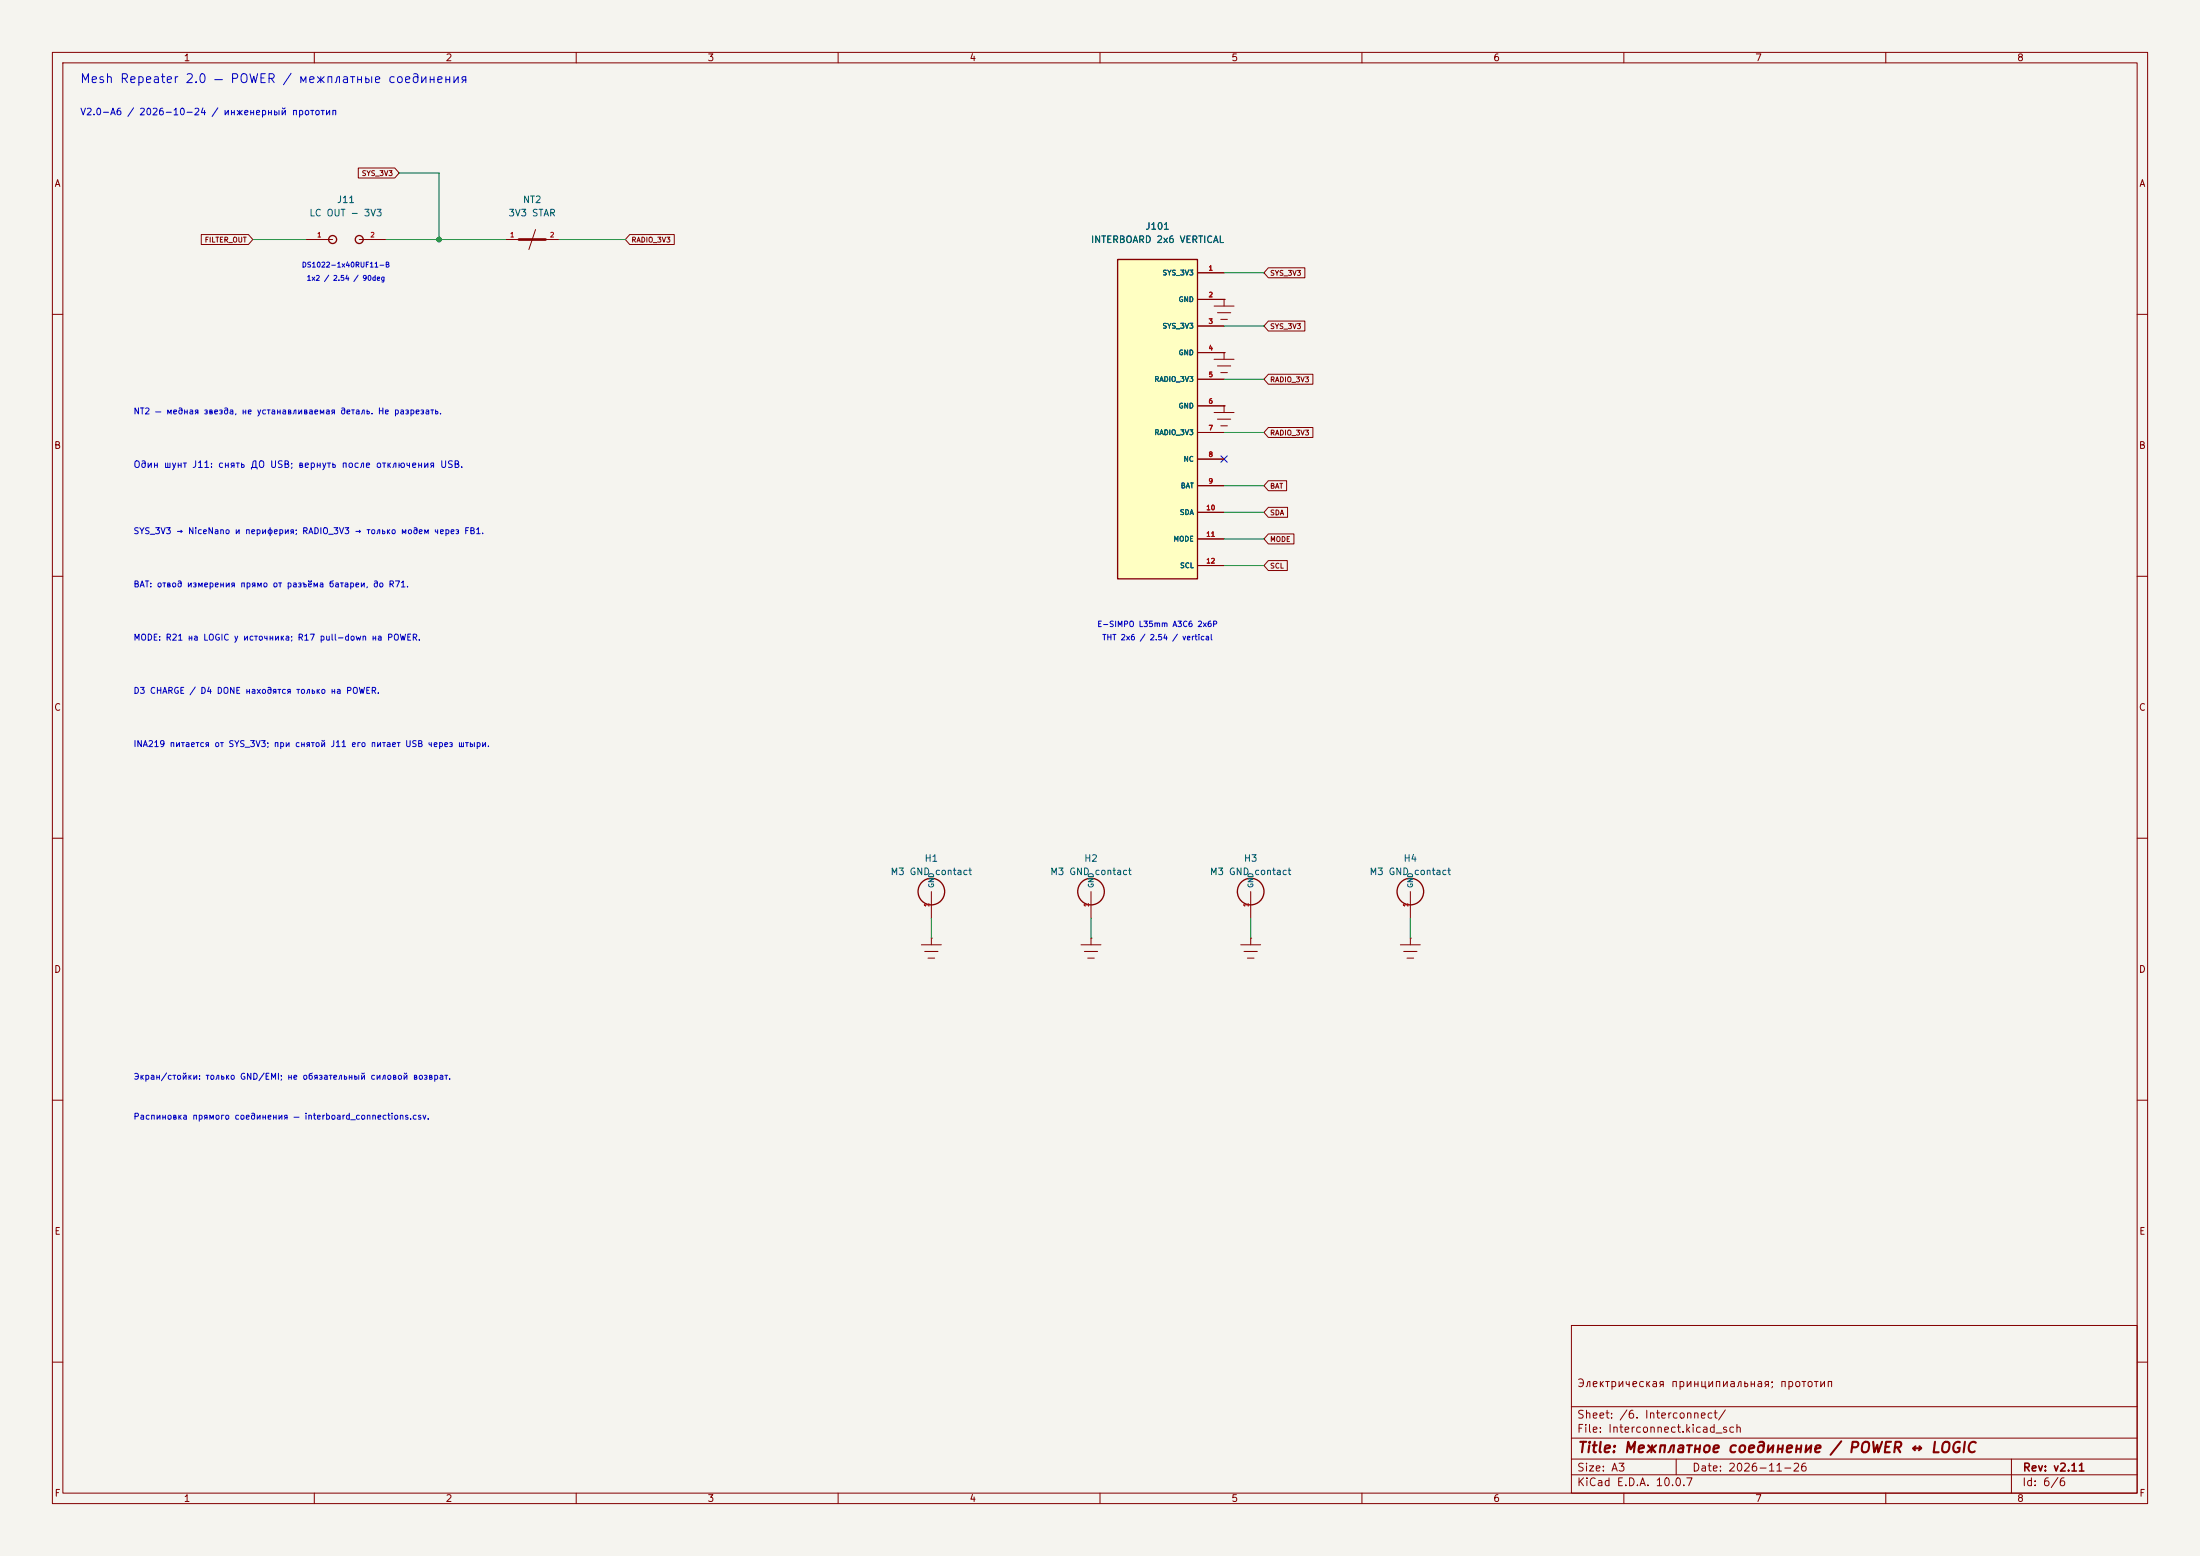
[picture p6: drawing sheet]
<svg xmlns="http://www.w3.org/2000/svg" width="420mm" height="297mm" viewBox="0 0 420 297" stroke-linecap="round" stroke-linejoin="round" font-family="sans-serif">
<path d="M0 0h420v297h-420z" fill="#f5f4ef" stroke="#f5f4ef" stroke-width=".19"/>
<g fill="none" stroke="#840000" stroke-width=".19">
<path d="M10 10h400v277h-400zM12 12h396v273h-396zM60 10v2M110 10v2M160 10v2M210 10v2M260 10v2M310 10v2M360 10v2M68.4 32.1h7l.8 .9-.8 1h-7zM38.4 44.8h9l.9 .9-.9 1h-9zM58.4 45.7h5.1"/>
<path d="M68.6 45.7h5.1M96.5 45.7h2.6M104.1 45.7h2.6M120.2 44.8h8.5v1.9h-8.5l-.8-1zM242.1 51.1h7v1.9h-7l-.8-.9zM10 60h2M242.1 61.3h7v1.9h-7l-.8-1zM242.1 71.4h8.5v1.9h-8.5l-.8-.9zM408 60h2M242.1 96.8h3.7v1.9h-3.7l-.8-.9zM242.1 91.8h3.5v1.9h-3.5l-.8-1zM242.1 81.6h8.5v1.9h-8.5l-.8-.9z"/>
<path d="M10 110h2M242.1 101.9h4.9v1.9h-4.9l-.8-.9zM242.1 107h3.7v1.9h-3.7l-.8-.9zM408 110h2M10 160h2M408 160h2M177.8 179.1h.1M177.8 170.2v5.1M177.8 179.1v1.2M208.3 179.1h.1M208.3 170.2v5.1M208.3 179.1v1.2"/>
<path d="M238.8 179.1h.1M238.8 170.2v5.1M238.8 179.1v1.2M269.2 179.1h.1M269.2 170.2v5.1M269.2 179.1v1.2M175.9 180.3h3.8M176.5 181.6h2.6M177.2 182.9h1.2M206.4 180.3h3.8M207 181.6h2.5M207.6 182.9h1.3"/>
<path d="M236.9 180.3h3.8M237.5 181.6h2.5M238.1 182.9h1.3M267.3 180.3h3.8M268 181.6h2.5M268.6 182.9h1.3M10 210h2M408 210h2M300 253h108v32h-108zM10 260h2M300 278.5h108M300 274.5h108"/>
<path d="M300 268.5h108M320 278.5v3M384 278.5v6.5M408 260h2M60 285v2M110 285v2M160 285v2M210 285v2M260 285v2M300 281.5h108M310 285v2M360 285v2"/>
</g>
<g fill="none" stroke="#840000" stroke-width=".25">
<circle cx="177.8" cy="170.2" r="2.54"/>
<circle cx="208.3" cy="170.2" r="2.54"/>
<circle cx="238.8" cy="170.2" r="2.54"/>
<circle cx="269.2" cy="170.2" r="2.54"/>
</g>
<path d="M76.2 33h7.6v12.7M48.3 45.7h10.1M73.7 45.7h22.8M106.7 45.7h12.7M177.8 175.3v3.8M208.3 175.3v3.8M238.8 175.3v3.8M269.2 175.3v3.8" fill="none" stroke="#009600" stroke-width=".19"/>
<circle cx="83.8" cy="45.7" r=".46" fill="#009600" stroke="#009600" stroke-width=".19"/>
<text font-size="61.2" fill="#840000" x="213.2" y="110.6">J101</text>
<text font-size="4" fill="#840000" x="98.8" y="47.7">NT2</text>
<text font-size="2" fill="#840000" x="301" y="277.8">Title: Межплатное соединение / POWER ↔ LOGIC</text>
<text font-size="1.8" fill="#840000" x="62.6" y="46.6">J11</text>
<text font-size="1.7" fill="#0000c2" x="15.2" y="16.3">Mesh Repeater 2.0 — POWER / межплатные соединения</text>
<g font-size="1.5" fill="#840000">
<text x="300.9" y="265.1">Электрическая принципиальная; прототип</text>
<text x="300.9" y="273.8">File: Interconnect.kicad_sch</text>
<text x="300.9" y="271.1">Sheet: /6. Interconnect/</text>
<text x="300.9" y="281.2">Size: A3</text>
<text x="322.9" y="281.2">Date: 2026-11-26</text>
<text x="386" y="281.2">Rev: v2.11</text>
<text x="300.9" y="284">KiCad E.D.A. 10.0.7</text>
<text x="385.9" y="284">Id: 6/6</text>
</g>
<g font-size="1.3" fill="#840000">
<text x="35" y="12">1</text>
<text x="85" y="12">2</text>
<text x="135" y="12">3</text>
<text x="185" y="12">4</text>
<text x="235" y="12">5</text>
<text x="285" y="12">6</text>
<text x="335" y="12">7</text>
<text x="385" y="12">8</text>
<text x="10.3" y="36">A</text>
<text x="408.3" y="36">A</text>
<text x="10.2" y="86">B</text>
<text x="408.2" y="86">B</text>
<text x="10.2" y="136">C</text>
<text x="408.2" y="136">C</text>
<text x="10.2" y="186">D</text>
<text x="408.2" y="186">D</text>
<text x="10.3" y="236">E</text>
<text x="408.3" y="236">E</text>
<text x="10.3" y="286">F</text>
<text x="35" y="287">1</text>
<text x="85" y="287">2</text>
<text x="135" y="287">3</text>
<text x="185" y="287">4</text>
<text x="235" y="287">5</text>
<text x="285" y="287">6</text>
<text x="335" y="287">7</text>
<text x="385" y="287">8</text>
<text x="408.3" y="286">F</text>
</g>
<g font-size="1.3" fill="#0000c2">
<text x="15.2" y="22.3">V2.0-A6 / 2026-10-24 / инженерный прототип</text>
<text x="25.4" y="89.6">Один шунт J</text>
<text x="36.6" y="89.6">​</text>
<text x="36.6" y="89.6">1</text>
<text x="36.6" y="89.6">:</text>
<text x="41.5" y="89.6">снять ДО USB; вернуть после отключения USB.</text>
</g>
<g font-size="1.3" fill="#006464">
<text x="59" y="41.6">LC OUT - 3V3</text>
<text x="64.2" y="39.1">J11</text>
<text x="97" y="41.6">3V3 STAR</text>
<text x="99.7" y="39.1">NT2</text>
<text x="208.2" y="46.7">INTERBOARD 2x6 VERTICAL</text>
<text x="218.6" y="44.1">J101</text>
<text x="218.6" y="44.1">J</text>
<text x="218.6" y="44.1">​</text>
<text x="218.6" y="44.1">1</text>
<text x="218.6" y="44.1">0</text>
<text x="169.9" y="167.3">M3 GND contact</text>
<text x="176.4" y="164.8">H1</text>
<text x="200.4" y="167.3">M3 GND contact</text>
<text x="206.9" y="164.8">H2</text>
<text x="230.9" y="167.3">M3 GND contact</text>
<text x="237.4" y="164.8">H3</text>
<text x="261.3" y="167.3">M3 GND contact</text>
<text x="267.8" y="164.8">H4</text>
</g>
<g font-size="1.2" fill="#0000c2">
<text x="25.4" y="79.4">N</text>
<text x="25.4" y="79.4">​</text>
<text x="25.4" y="79.4">T</text>
<text x="25.4" y="79.4">2</text>
<text x="29.4" y="79.4">— медная звезда, не устанавливаемая деталь. Не разрезать.</text>
<text x="25.4" y="102.2">SYS_3V3 → NiceNano и периферия; RADIO_3V3 → только модем через FB1.</text>
<text x="25.4" y="112.4">BAT: отвод измерения прямо от разъёма батареи, до R</text>
<text x="74.1" y="112.4">​</text>
<text x="74.1" y="112.4">7</text>
<text x="74.1" y="112.4">1</text>
<text x="74.1" y="112.4">.</text>
<text x="25.4" y="122.5">MODE: R21 на LOGIC у источника; R</text>
<text x="56.7" y="122.5">​</text>
<text x="56.7" y="122.5">1</text>
<text x="56.7" y="122.5">7</text>
<text x="60.9" y="122.5">pull-down на POWER.</text>
<text x="25.4" y="132.7">D</text>
<text x="25.4" y="132.7">​</text>
<text x="25.4" y="132.7">3</text>
<text x="28.5" y="132.7">CHARGE / D</text>
<text x="38.1" y="132.7">​</text>
<text x="38.1" y="132.7">4</text>
<text x="41.3" y="132.7">DONE находятся только на POWER.</text>
<text x="25.4" y="142.9">INA219 питается от SYS_3V3; при снятой J</text>
<text x="63" y="142.9">​</text>
<text x="63" y="142.9">1</text>
<text x="66.9" y="142.9">его питает USB через штыри.</text>
<text x="25.4" y="206.4">Экран/стойки: только GND/EMI; не обязательный силовой возврат.</text>
<text x="25.4" y="214">Распиновка прямого соединения — interboard_connections.csv.</text>
</g>
<g font-size="1.1" fill="#0000c2">
<text x="209.4" y="119.9">E-SIMPO L35mm A3C6 2x6P</text>
<text x="210.3" y="122.5">THT 2x6 / 2.54 / vertical</text>
</g>
<g font-size="1" fill="#840000">
<text x="69" y="33.8">SYS_3V3</text>
<text x="39" y="46.5">FILTER_OUT</text>
<text x="120.5" y="46.5">RADIO_3V3</text>
<text x="242.4" y="52.9">SYS_3V3</text>
<text x="242.4" y="63">SYS_3V3</text>
<text x="242.4" y="73.2">RADIO_3V3</text>
<text x="242.4" y="83.3">RADIO_3V3</text>
<text x="242.4" y="93.5">BAT</text>
<text x="242.4" y="98.6">SDA</text>
<text x="242.4" y="103.7">MODE</text>
<text x="242.4" y="108.7">SCL</text>
</g>
<g font-size="1" fill="#0000c2">
<text x="57.5" y="51.3">DS1022-1x40RUF11-B</text>
<text x="58.5" y="53.8">1x2 / 2.54 / 90deg</text>
</g>
<g font-size="1" fill="#006464">
<text x="221.8" y="52.8">SYS_3V3</text>
<text x="224.9" y="57.9">GND</text>
<text x="221.8" y="62.9">SYS_3V3</text>
<text x="224.9" y="68">GND</text>
<text x="220.3" y="73.1">RADIO_3V3</text>
<text x="220.3" y="83.3">RADIO_3V3</text>
<text x="224.9" y="78.2">GND</text>
<text x="225.9" y="88.3">NC</text>
<text x="225.3" y="93.4">BAT</text>
<text x="225.1" y="98.5">SDA</text>
<text x="223.9" y="103.6">MODE</text>
<text x="225.2" y="108.7">SCL</text>
<text x="178.5" y="169.6" transform="rotate(-90 178.5 169.6)">GND</text>
<text x="209" y="169.6" transform="rotate(-90 209 169.6)">GND</text>
<text x="239.5" y="169.6" transform="rotate(-90 239.5 169.6)">GND</text>
<text x="270" y="169.6" transform="rotate(-90 270 169.6)">GND</text>
</g>
<g font-size=".9" fill="#a90000">
<text x="60.4" y="45.5">1</text>
<text x="70.6" y="45.5">2</text>
<text x="97.3" y="45.5">1</text>
<text x="104.9" y="45.5">2</text>
<text x="230.6" y="51.9">1</text>
<text x="230.6" y="56.9">2</text>
<text x="230.6" y="62">3</text>
<text x="230.6" y="67.1">4</text>
<text x="230.6" y="72.2">5</text>
<text x="230.6" y="77.3">6</text>
<text x="230.6" y="82.3">7</text>
<text x="230.6" y="87.4">8</text>
<text x="230.6" y="92.5">9</text>
<text x="230.2" y="97.6">10</text>
<text x="230.2" y="102.7">11</text>
<text x="230.2" y="107.7">12</text>
<text x="177.6" y="173.2" transform="rotate(-90 177.6 173.2)">1</text>
<text x="208.1" y="173.2" transform="rotate(-90 208.1 173.2)">1</text>
<text x="238.6" y="173.2" transform="rotate(-90 238.6 173.2)">1</text>
<text x="269" y="173.2" transform="rotate(-90 269 173.2)">1</text>
</g>
</svg>
